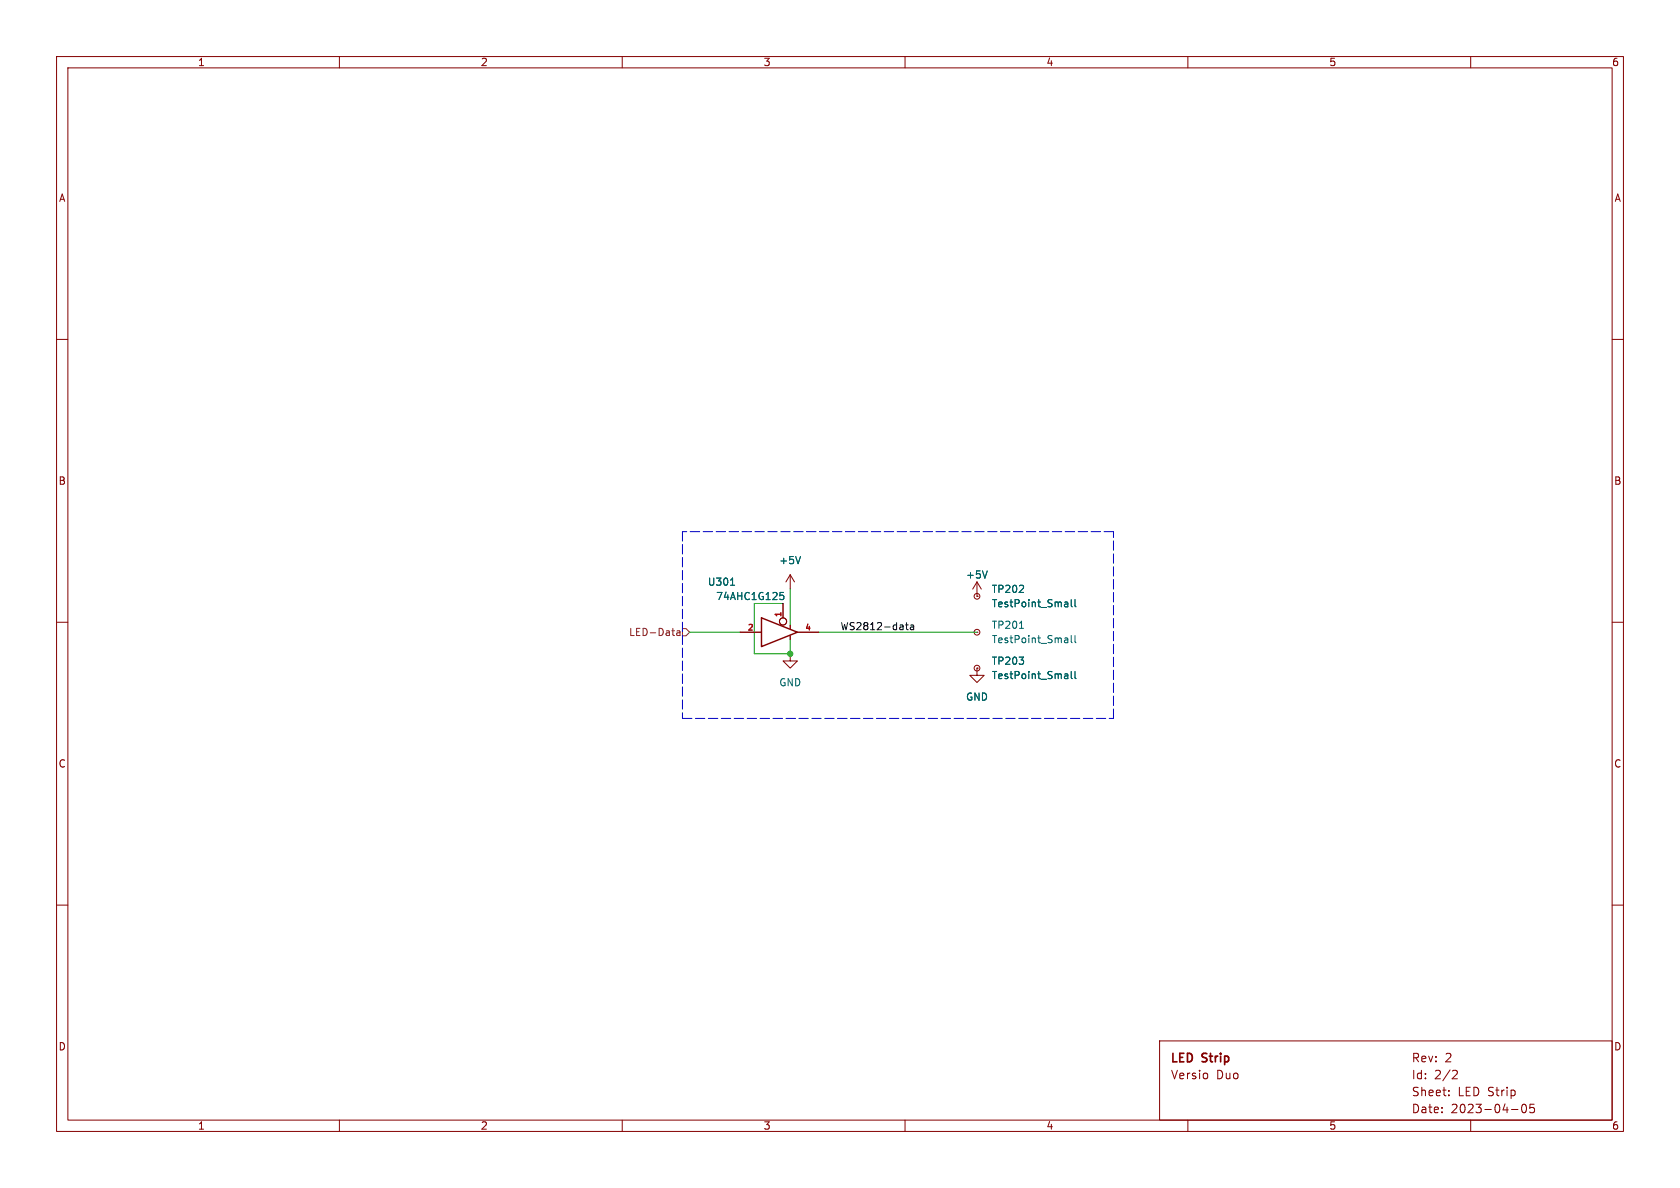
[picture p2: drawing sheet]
<svg xmlns="http://www.w3.org/2000/svg" width="297mm" height="210mm" viewBox="0 0 297 210" stroke-linecap="round" stroke-linejoin="round" font-family="sans-serif">
<g fill="none" stroke="#840000" stroke-width=".18">
<path d="M10 10h277v190h-277zM12 12h273v186h-273zM60 10v2M110 10v2M160 10v2M210 10v2M260 10v2M10 60h2M285 60h2M10 110h2M130.8 111.8h3.8M138.4 106.7v2.5"/>
<path d="M139.7 115.6v1.2h1.3l-1.3 1.3-1.3-1.3h1.3M139.7 101.6l-.8 1.3M139.7 101.6v2.5M139.7 110.5v.6M139.7 112.4v.6M139.7 101.6l.8 1.3M141 111.8h3.8M172.7 118.1h.1M172.7 111.8h.1M172.7 118.1v1.3h1.3l-1.3 1.3-1.3-1.3h1.3M172.7 105.4h.1M172.7 102.9l-.7 1.2"/>
<path d="M172.7 102.9v2.5M172.7 102.9l.8 1.2M285 110h2M10 160h2M285 160h2M60 198v2M110 198v2M160 198v2M205 184h80v14h-80zM210 198v2M256.1 193.6v.1M256.1 192.8v.1"/>
<path d="M257 189.2l.5 .1 .1 .3-.9 1.1h.9M260 198v2M267.2 196.1h1.2M269.2 195.3l.2-.1a.81 .81 0 0 1 .5 .6 .81 .81 0 0 1-.3 .8l-.1 .1a.81 .81 0 0 1-.6-.6 .81 .81 0 0 1 .3-.8zM271.2 195.2h-.7l-.1 .7 .2-.1h.5l.2 .3-.1 .5-.2 .1-.6-.1"/>
<circle cx="138.4" cy="109.9" r=".63"/>
<circle cx="172.7" cy="111.8" r=".51"/>
<circle cx="172.7" cy="105.4" r=".51"/>
<circle cx="172.7" cy="118.1" r=".51"/>
</g>
<g fill="none" stroke="#006464" stroke-width=".18">
<path d="M141.5 98.4l-.4 1.2M129.1 103.5h.8M137.9 104.7h.6M138 105.2h.3l.3 .3-.1 .4-.5 .1M174.5 100.9l-.4 1.3M180.2 111.1h.8M188.6 106.4l.2 .2v.7M188.6 112.8l.2 .2v.6M188.6 119.1l.2 .2v.7M188.8 119.9l-.1 .1M188.8 119.4l-.1 .1M188.8 113.6h-.1"/>
<path d="M188.8 113.1h-.1M188.8 107.2l-.1 .1M188.8 106.7l-.1 .1M189.4 118.7v1.1l.2 .2M189.4 106v1.1l.2 .2M189.4 112.3v1.1l.2 .2M190 118.7v1.1l.2 .2M190 106v1.1l.2 .2M190 112.3v1.1l.2 .2"/>
</g>
<path d="M134.6 109.2l6.4 2.6-6.4 2.5z" fill="none" stroke="#840000" stroke-width=".25"/>
<path d="M119.7 111.6h.5v.7M120.2 111.8l-.4 .1-.2 .1 .2 .3h.4M120.6 111.1h.7l.6 .7-.6 .6h-.7z" fill="none" stroke="#725600" stroke-width=".18"/>
<path d="M160.1 110.5h.5M160.3 110v1.1l.3 .2M161 110.5h.5v.8M161.5 110.8h-.4l-.2 .2 .2 .3h.4" fill="none" stroke="#0f0f0f" stroke-width=".18"/>
<path d="M120.6 94v33M196.8 94h-76.2M120.6 127h76.2M196.8 127v-33" fill="none" stroke="#0000c2" stroke-width=".18" stroke-dasharray="1.7 .6"/>
<path d="M121.9 111.8h8.9M138.4 106.7h-5.1v8.9h6.4v-2.6M139.7 104.1v6.4M144.8 111.8h27.9" fill="none" stroke="#009600" stroke-width=".18"/>
<circle cx="139.7" cy="115.6" r=".46" fill="#009600" stroke="#009600" stroke-width=".18"/>
<g font-size="2.1" fill="#840000">
<text x="207" y="188.1">LED</text>
<text x="207" y="190.9">Versio</text>
<text x="212.7" y="188.1">Strip</text>
<text x="215" y="190.9">Duo</text>
<text x="249.6" y="187.9">Rev:</text>
<text x="249.6" y="190.9">Id:</text>
<text x="253.6" y="190.9">2/2</text>
<text x="255.4" y="187.9">2</text>
<text x="249.6" y="196.9">Date:</text>
<text x="249.6" y="193.9">Sheet:</text>
<text x="256.5" y="196.9">2023-04-05</text>
<text x="257.7" y="193.9">LED Strip</text>
</g>
<g font-size="1.8" fill="#840000">
<text x="35" y="11.8">1</text>
<text x="85" y="11.8">2</text>
<text x="135" y="11.8">3</text>
<text x="185" y="11.8">4</text>
<text x="235" y="11.8">5</text>
<text x="285" y="11.8">6</text>
<text x="10.4" y="35.8">A</text>
<text x="285.4" y="35.8">A</text>
<text x="10.3" y="85.8">B</text>
<text x="285.3" y="85.8">B</text>
<text x="10.3" y="135.8">C</text>
<text x="285.3" y="135.8">C</text>
<text x="10.3" y="185.8">D</text>
<text x="285.3" y="185.8">D</text>
<text x="35" y="199.8">1</text>
<text x="85" y="199.8">2</text>
<text x="135" y="199.8">3</text>
<text x="185" y="199.8">4</text>
<text x="235" y="199.8">5</text>
<text x="285" y="199.8">6</text>
</g>
<g font-size="1.8" fill="#006464">
<text x="137.7" y="99.9">+5V</text>
<text x="125.1" y="103.7">U301</text>
<text x="126.5" y="106.2">74AHC1G125</text>
<text x="170.7" y="102.4">+5V</text>
<text x="175.3" y="105">TP202</text>
<text x="175.3" y="107.5">TestPoint_Small</text>
<text x="175.3" y="111.3">TP201</text>
<text x="175.3" y="113.9">TestPoint_Small</text>
<text x="175.3" y="117.7">TP203</text>
<text x="137.7" y="121.5">GND</text>
<text x="170.7" y="124">GND</text>
<text x="175.3" y="120.2">TestPoint_Small</text>
</g>
<text font-size="1.8" fill="#725600" x="111.1" y="112.6">LED-Data</text>
<text font-size="1.8" fill="#0f0f0f" x="148.6" y="111.5">WS2812-data</text>
<g font-size="1.4" fill="#a90000">
<text x="132.1" y="111.5">2</text>
<text x="138.2" y="109.2" transform="rotate(-90 138.2 109.2)">1</text>
<text x="142.3" y="111.5">4</text>
</g>
</svg>
